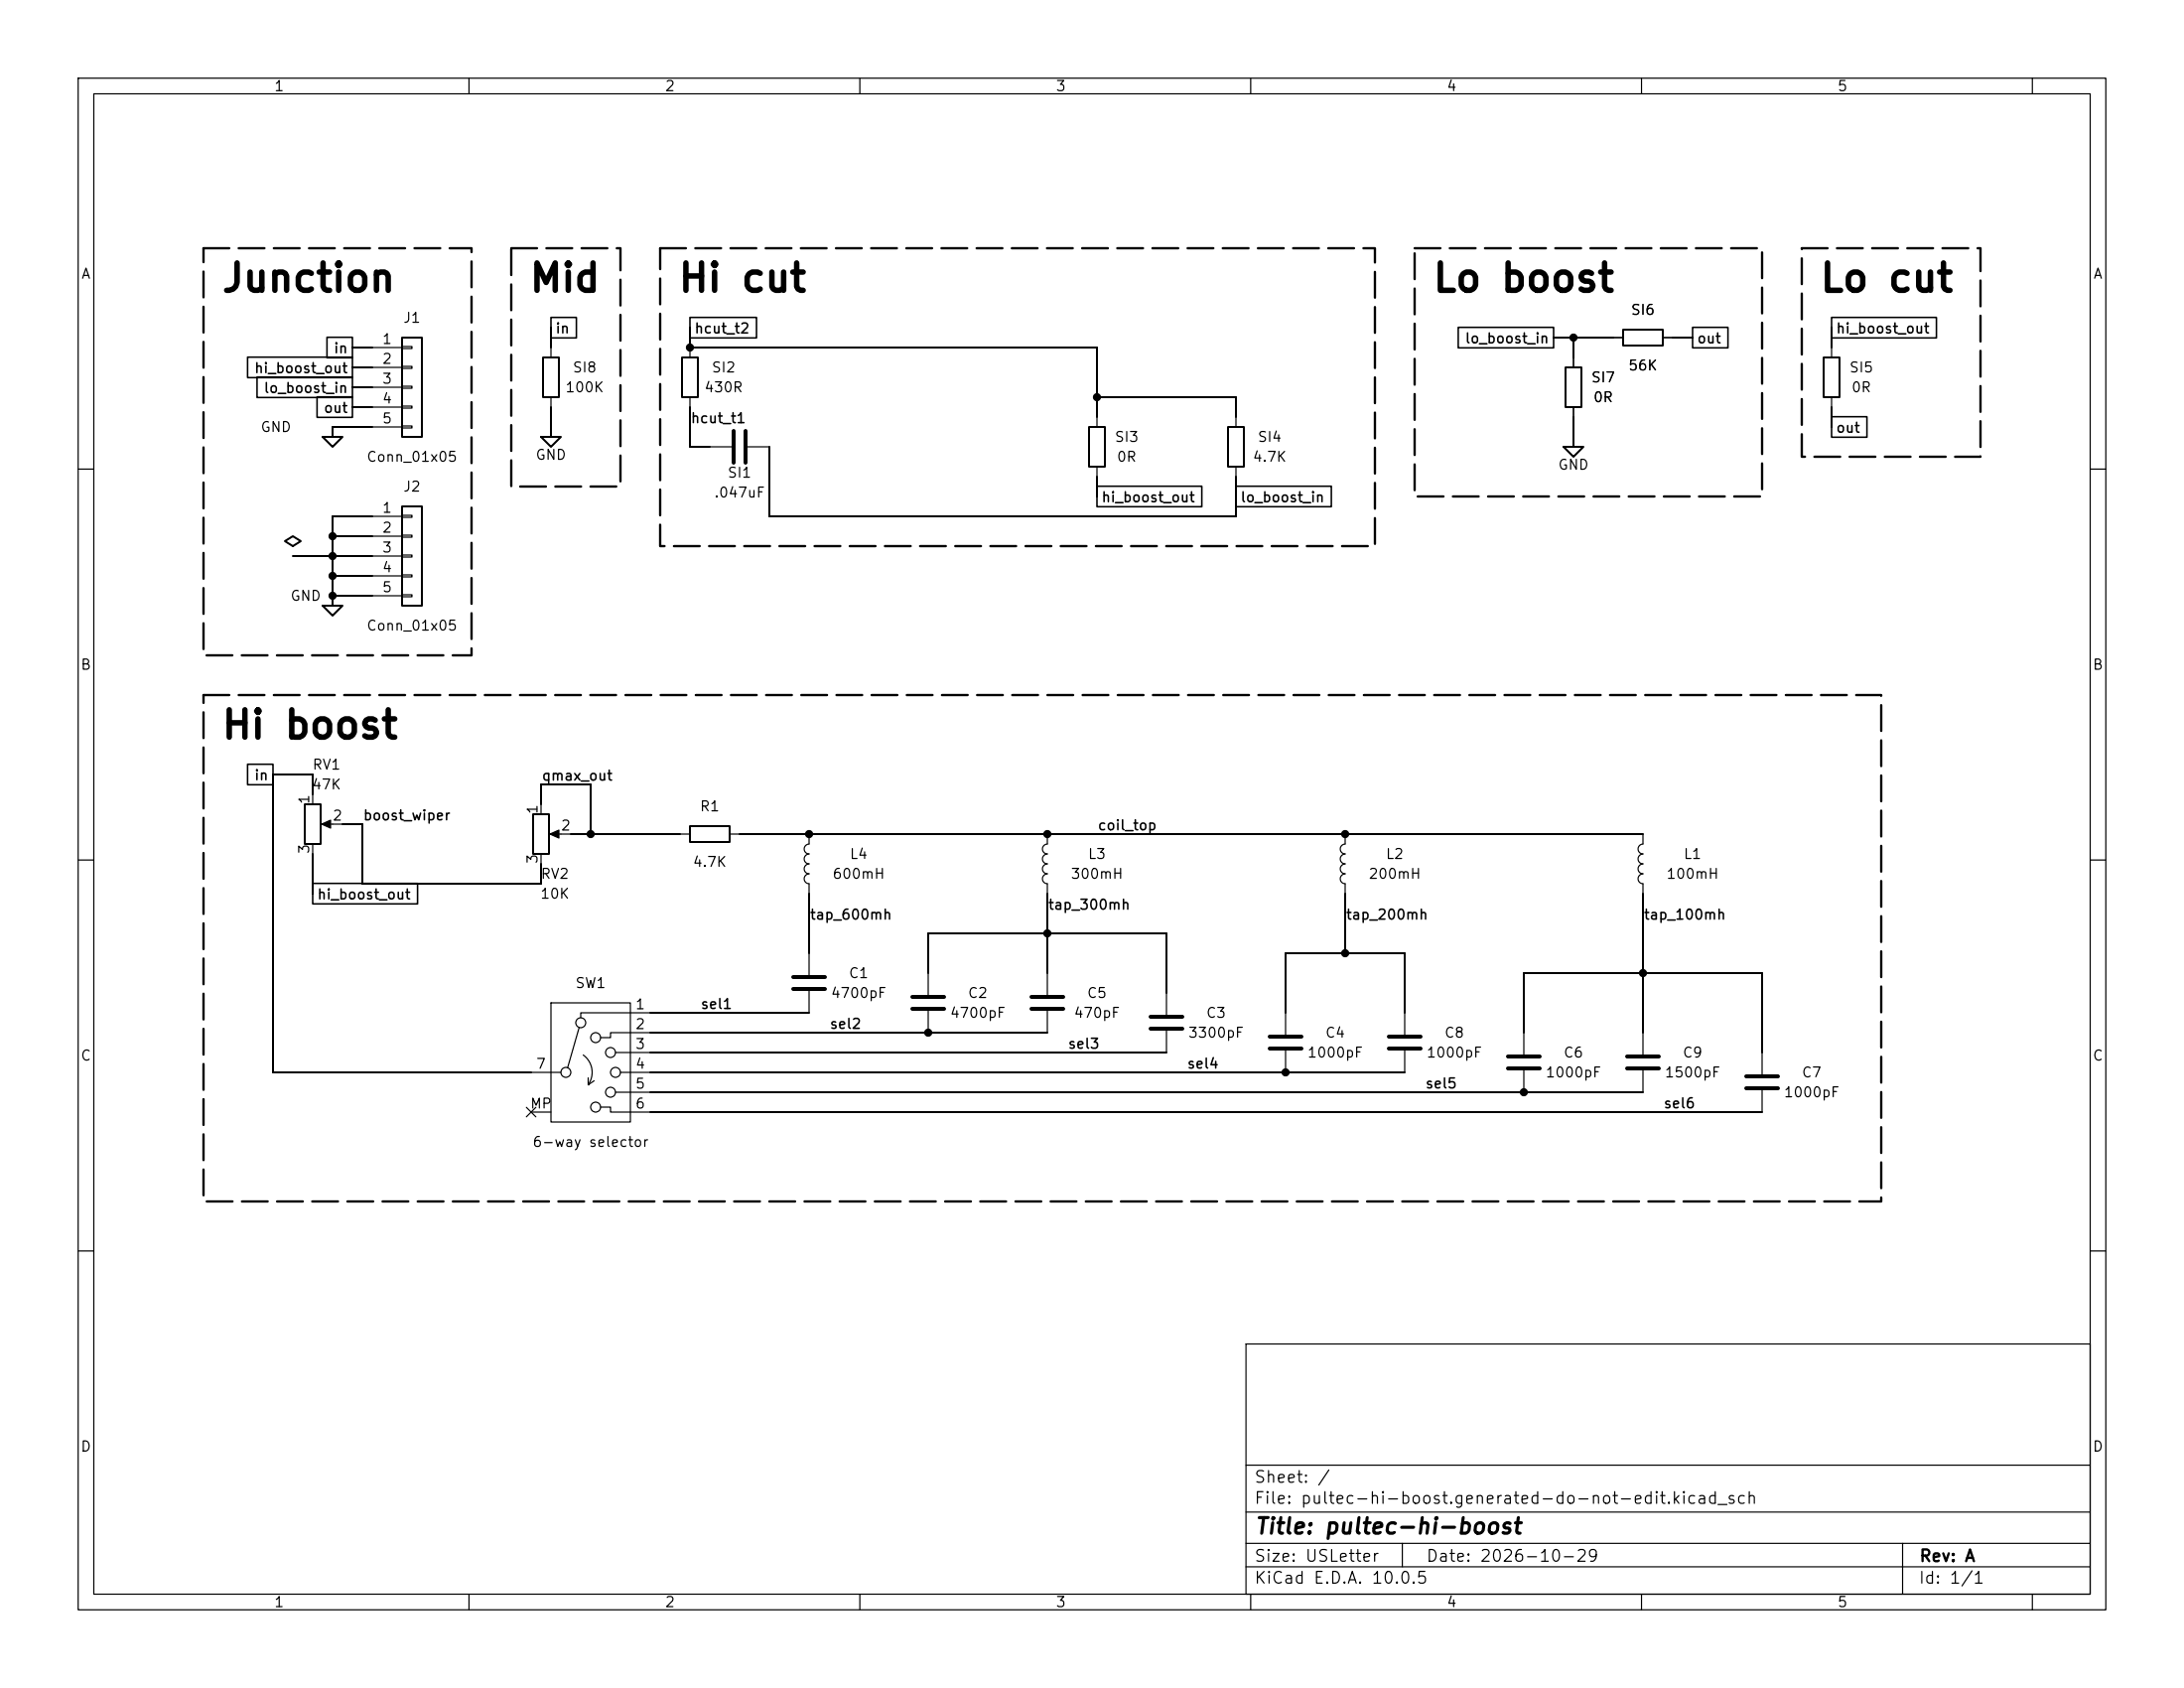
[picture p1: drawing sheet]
<svg xmlns="http://www.w3.org/2000/svg" width="279mm" height="216mm" viewBox="0 0 279 216" stroke-linecap="round" stroke-linejoin="round" font-family="sans-serif">
<g fill="none" stroke="#000" stroke-width=".15">
<path d="M10 10h259.4v195.9h-259.4zM12 12h255.4v191.9h-255.4zM60 10v2M110 10v2M160 10v2M210 10v2M260 10v2M47.6 44.5h3.8M47.6 47h3.8M47.6 49.5h3.8M47.6 52.1h3.8M47.6 54.6h3.8"/>
<path d="M51.4 44.3h1.3v.3h-1.3zM51.4 46.9h1.3v.2h-1.3zM51.4 49.4h1.3v.3h-1.3zM51.4 51.9h1.3v.3h-1.3zM51.4 54.5h1.3v.2h-1.3zM70.5 44.5v1.2M70.5 50.8v1.3M88.3 44.5v1.2M88.3 50.8v1.3M90.8 57.2h2.8M95.6 57.2h2.8M140.3 53.3v1.3"/>
<path d="M140.3 59.7v1.3M158.1 53.3v1.3M158.1 59.7v1.3M201.3 45.7v1.3M201.3 52.1v1.2M206.4 43.2h1.2M212.7 43.2h1.3M234.3 44.5v1.2M234.3 50.8v1.3M10 60h2M47.6 66h3.8M47.6 68.6h3.8"/>
<path d="M47.6 71.1h3.8M47.6 73.7h3.8M47.6 76.2h3.8M51.4 65.9h1.3v.3h-1.3zM51.4 68.5h1.3v.2h-1.3zM51.4 71h1.3v.2h-1.3zM51.4 73.5h1.3v.3h-1.3zM51.4 76.1h1.3v.2h-1.3zM267.4 60h2M10 110h2M40 101.6v1.3M40 108v1.2"/>
<path d="M41.5 105.4h2.3M69.2 102.9v1.2M69.2 109.2v1.3M70.7 106.7h2.3M87 106.7h1.3M93.3 106.7h1.3M103.5 106.7v1.3a.64 .64 0 0 0-.6 .6 .64 .64 0 0 0 .6 .6 .64 .64 0 0 0-.6 .7 .64 .64 0 0 0 .6 .6 .64 .64 0 0 0-.6 .6 .64 .64 0 0 0 .6 .7 .63 .63 0 0 0-.6 .6 .63 .63 0 0 0 .6 .6v1.3M134 106.7v1.3a.64 .64 0 0 0-.6 .6 .64 .64 0 0 0 .6 .6 .64 .64 0 0 0-.6 .7 .64 .64 0 0 0 .6 .6 .64 .64 0 0 0-.6 .6 .64 .64 0 0 0 .6 .7 .63 .63 0 0 0-.6 .6 .63 .63 0 0 0 .6 .6v1.3M172.1 106.7v1.3a.64 .64 0 0 0-.6 .6 .64 .64 0 0 0 .6 .6 .64 .64 0 0 0-.6 .7 .64 .64 0 0 0 .6 .6 .64 .64 0 0 0-.6 .6 .64 .64 0 0 0 .6 .7 .63 .63 0 0 0-.6 .6 .63 .63 0 0 0 .6 .6v1.3M210.2 106.7v1.3a.64 .64 0 0 0-.6 .6 .64 .64 0 0 0 .6 .6 .64 .64 0 0 0-.6 .7 .64 .64 0 0 0 .6 .6 .64 .64 0 0 0-.6 .6 .64 .64 0 0 0 .6 .7 .63 .63 0 0 0-.6 .6 .63 .63 0 0 0 .6 .6v1.3M267.4 110h2M67.9 137.2h3.9"/>
<path d="M70.5 128.3h10.1v15.2h-10.1zM74.1 131.4l-1.5 5.2M74.6 134.9a2.73 2.73 0 0 1 .6 3.8M75.2 138.7h.1M75.2 137.9v.8M76 138.2l-.8 .5M78.7 134.6h4.5M78.7 139.7h4.5M79.4 137.2h3.8M83.2 129.5h-8.9v.7M83.2 132.1h-5.1v.6h-1.3M103.5 121.9v2.8"/>
<path d="M103.5 126.7v2.8M118.7 124.5v2.8M118.7 129.3v2.8M134 124.5v2.8M134 129.3v2.8M149.2 127v2.8M149.2 131.8v2.8M164.5 129.5v2.8M164.5 134.4v2.8M179.7 129.5v2.8M179.7 134.4v2.8M194.9 132.1v2.8"/>
<path d="M194.9 136.9v2.8M210.2 132.1v2.8M210.2 136.9v2.8M225.4 134.6v2.8M225.4 139.4v2.8M67.3 141.6l1.3 1.2M67.9 142.2h2.6M68.6 141.6l-1.3 1.2M76.8 141.6h1.3v.6h5.1M10 160h2M159.4 171.9h108v32h-108zM267.4 160h2"/>
<path d="M159.4 197.4h108M159.4 193.4h108M159.4 187.4h108M179.4 197.4v3M243.4 197.4v6.5M60 203.9v2M110 203.9v2M159.4 200.4h108M160 203.9v2M210 203.9v2M260 203.9v2"/>
<circle cx="72.4" cy="137.2" r=".63"/>
<circle cx="74.3" cy="130.8" r=".63"/>
<circle cx="76.2" cy="132.7" r=".63"/>
<circle cx="78.1" cy="134.6" r=".63"/>
<circle cx="78.1" cy="139.7" r=".63"/>
<circle cx="78.7" cy="137.2" r=".63"/>
<circle cx="76.2" cy="141.6" r=".63"/>
</g>
<g fill="none" stroke="#000" stroke-width=".25">
<path d="M41.3 55.9h2.5l-1.3 1.3zM45.1 47h2.5M45.1 44.5h2.5M45.1 52.1h2.5M45.1 49.5h2.5M47.6 54.6h-5.1v1.3M51.4 43.2h2.6v12.7h-2.6zM69.2 55.9h2.6l-1.3 1.3zM69.5 45.7h2v5.1h-2zM70.5 41.9v2.6M70.5 52.1v3.8M87.2 45.7h2.1v5.1h-2.1z"/>
<path d="M88.3 41.9v2.6h52v8.8M88.3 52.1v5.1h2.5M98.4 57.2v8.8h59.7v-5M139.3 54.6h2.1v5.1h-2.1zM140.3 50.8h17.8v2.5M157.1 54.6h2v5.1h-2zM198.8 43.2h7.6M200 57.2h2.6l-1.3 1.2zM200.3 47h2v5.1h-2zM201.3 43.2v2.5M201.3 53.3v3.9M207.6 42.2h5.1v2h-5.1z"/>
<path d="M214 43.2h2.5M233.3 45.7h2v5.1h-2zM234.3 41.9v2.6M234.3 52.1v2.5M36.4 69.2l1.1-.6 1 .6-1 .7zM37.5 71.1h10.1M41.3 77.5h2.5l-1.3 1.2zM42.5 68.6h5.1M42.5 73.7h5.1M42.5 76.2h5.1M47.6 66h-5.1v11.5M51.4 64.8h2.6v12.7h-2.6z"/>
<path d="M140.3 61v2.5M39 102.9h2v5.1h-2zM40 101.6v-2.5h-5.1v38.1h33M40 109.2v5.1M43.8 105.4h2.6v7.6h22.8v-2.5M68.2 104.1h2v5.1h-2zM69.2 102.9v-2.6h6.4v6.4M73 106.7h14M88.3 105.7h5v2h-5zM94.6 106.7h115.6M103.5 114.3v7.6M134 114.3v10.2"/>
<path d="M172.1 114.3v7.6M210.2 114.3v17.8M83.2 137.2h96.5M83.2 129.5h20.3M83.2 139.7h127M83.2 134.6h66M83.2 132.1h50.8M118.7 124.5v-5.1h30.5v7.6M164.5 129.5v-7.6h15.2v7.6M194.9 132.1v-7.6h30.5v10.1M83.2 142.2h142.2"/>
</g>
<g fill="none" stroke="#000" stroke-width=".51">
<path d="M93.9 55.1v4.1M95.4 55.1v4.1M101.5 125h4M101.5 126.5h4M116.7 127.5h4.1M116.7 129h4.1M132 127.5h4M132 129h4M147.2 130h4.1M147.2 131.6h4.1M162.4 132.6h4.1M162.4 134.1h4.1"/>
<path d="M177.7 132.6h4M177.7 134.1h4M192.9 135.1h4.1M192.9 136.7h4.1M208.2 135.1h4M208.2 136.7h4M223.4 137.7h4.1M223.4 139.2h4.1"/>
</g>
<path d="M41.1 105.4l1.2-.5v1zM70.4 106.7l1.1-.5v1z" fill="#000" stroke="#000" stroke-width=".15"/>
<g fill="none" stroke="#000" stroke-width=".2">
<path d="M31.7 45.7h13.4v2.6h-13.4zM32.9 48.2h12.2v2.6h-12.2zM40.6 50.8h4.5v2.6h-4.5zM41.8 43.1h3.3v2.7h-3.3zM70.5 40.6h3.2v2.6h-3.2zM88.3 40.6h8.5v2.6h-8.5zM186.6 41.9h12.2v2.6h-12.2zM216.5 41.9h4.6v2.6h-4.6zM234.3 40.6h13.4v2.6h-13.4zM234.3 53.3h4.5v2.6h-4.5zM140.3 62.2h13.4v2.6h-13.4zM158.1 62.2h12.2v2.6h-12.2z"/>
<path d="M31.7 97.7h3.2v2.7h-3.2zM40 113h13.4v2.6h-13.4z"/>
</g>
<path d="M26 31.8h34.3v52h-34.3zM65.4 31.8h14v30.4h-14zM84.5 31.8h91.4v38.1h-91.4zM181 31.8h44.4v31.7h-44.4zM230.5 31.8h22.9v26.6h-22.9zM26 88.9h214.7v64.8h-214.7z" fill="none" stroke="#000" stroke-width=".3" stroke-dasharray="3.3 1.2"/>
<g fill="#000" stroke="#000" stroke-width=".13">
<circle cx="88.3" cy="44.5" r=".46"/>
<circle cx="140.3" cy="50.8" r=".46"/>
<circle cx="201.3" cy="43.2" r=".46"/>
<circle cx="42.5" cy="76.2" r=".46"/>
<circle cx="42.5" cy="71.1" r=".46"/>
<circle cx="42.5" cy="73.7" r=".46"/>
<circle cx="42.5" cy="68.6" r=".46"/>
<circle cx="75.6" cy="106.7" r=".46"/>
<circle cx="103.5" cy="106.7" r=".46"/>
<circle cx="134" cy="119.4" r=".46"/>
<circle cx="134" cy="106.7" r=".46"/>
<circle cx="172.1" cy="106.7" r=".46"/>
<circle cx="118.7" cy="132.1" r=".46"/>
<circle cx="164.5" cy="137.2" r=".46"/>
<circle cx="172.1" cy="121.9" r=".46"/>
<circle cx="194.9" cy="139.7" r=".46"/>
<circle cx="210.2" cy="124.5" r=".46"/>
</g>
<g font-size="3.5">
<text x="28.1" y="38.2">Junction</text>
<text x="67.5" y="38.2">Mid</text>
<text x="86.6" y="38.2">Hi cut</text>
<text x="183.1" y="38.2">Lo boost</text>
<text x="232.6" y="38.2">Lo cut</text>
<text x="28.1" y="95.3">Hi boost</text>
</g>
<text font-size="2" x="160.4" y="196.7">Title: pultec-hi-boost</text>
<g font-size="1.5">
<text x="160.4" y="190">Sheet: /</text>
<text x="160.4" y="192.7">File: pultec-hi-boost.generated-do-not-edit.kicad_sch</text>
<text x="160.4" y="202.9">KiCad E.D.A. 10.0.5</text>
<text x="160.4" y="200.1">Size: USLetter</text>
<text x="182.4" y="200.1">Date: 2026-10-29</text>
<text x="245.4" y="202.9">Id: 1/1</text>
<text x="245.4" y="200.1">Rev: A</text>
</g>
<g font-size="1.3">
<text x="35" y="12">1</text>
<text x="85" y="12">2</text>
<text x="135" y="12">3</text>
<text x="185" y="12">4</text>
<text x="235" y="12">5</text>
<text x="10.3" y="36">A</text>
<text x="267.7" y="36">A</text>
<text x="51.5" y="41.6">J1</text>
<text x="208.5" y="40.6">SI6</text>
<text x="42.6" y="45.5">in</text>
<text x="48.8" y="44.3">1</text>
<text x="48.8" y="46.9">2</text>
<text x="71" y="43">in</text>
<text x="73.2" y="48">SI8</text>
<text x="88.7" y="43">hcut_t2</text>
<text x="90.9" y="48">SI2</text>
<text x="187.3" y="44.2">lo_boost_in</text>
<text x="208.2" y="47.7">56K</text>
<text x="217" y="44.2">out</text>
<text x="234.8" y="43">hi_boost_out</text>
<text x="236.5" y="48">SI5</text>
<text x="32.4" y="48">hi_boost_out</text>
<text x="33.6" y="50.6">lo_boost_in</text>
<text x="41.3" y="53.1">out</text>
<text x="48.8" y="49.4">3</text>
<text x="48.8" y="51.9">4</text>
<text x="72.2" y="50.5">100K</text>
<text x="90" y="50.5">430R</text>
<text x="203.5" y="49.2">SI7</text>
<text x="203.7" y="51.8">0R</text>
<text x="236.8" y="50.5">0R</text>
<text x="33.2" y="55.6">GND</text>
<text x="46.8" y="59.4">Conn_01x05</text>
<text x="48.8" y="54.5">5</text>
<text x="68.4" y="59.1">GND</text>
<text x="88.3" y="54.4">hcut_t1</text>
<text x="142.5" y="56.8">SI3</text>
<text x="142.8" y="59.4">0R</text>
<text x="160.2" y="59.4">4.7K</text>
<text x="160.8" y="56.8">SI4</text>
<text x="234.8" y="55.7">out</text>
<text x="48.8" y="65.9">1</text>
<text x="51.5" y="63.2">J2</text>
<text x="91.3" y="64">.047uF</text>
<text x="93" y="61.4">SI1</text>
<text x="140.8" y="64.6">hi_boost_out</text>
<text x="158.6" y="64.6">lo_boost_in</text>
<text x="199.2" y="60.4">GND</text>
<text x="48.8" y="68.4">2</text>
<text x="48.8" y="71">3</text>
<text x="37.1" y="77.2">GND</text>
<text x="48.8" y="73.5">4</text>
<text x="48.8" y="76.1">5</text>
<text x="46.8" y="81">Conn_01x05</text>
<text x="10.2" y="86">B</text>
<text x="267.6" y="86">B</text>
<text x="32.4" y="100.1">in</text>
<text x="39.8" y="101.3">47K</text>
<text x="39.9" y="98.8">RV1</text>
<text x="69.2" y="100.2">qmax_out</text>
<text x="39.9" y="103" transform="rotate(-90 39.9 103)">1</text>
<text x="42.4" y="105.3">2</text>
<text x="46.4" y="105.2">boost_wiper</text>
<text x="69.1" y="104.2" transform="rotate(-90 69.1 104.2)">1</text>
<text x="71.7" y="106.5">2</text>
<text x="89.4" y="104.1">R1</text>
<text x="140.3" y="106.5">coil_top</text>
<text x="39.9" y="109.3" transform="rotate(-90 39.9 109.3)">3</text>
<text x="69.1" y="110.6" transform="rotate(-90 69.1 110.6)">3</text>
<text x="69.1" y="112.7">RV2</text>
<text x="88.5" y="111.2">4.7K</text>
<text x="106.4" y="112.7">600mH</text>
<text x="108.6" y="110.2">L4</text>
<text x="136.9" y="112.7">300mH</text>
<text x="139.1" y="110.2">L3</text>
<text x="175" y="112.7">200mH</text>
<text x="177.2" y="110.2">L2</text>
<text x="213.1" y="112.7">100mH</text>
<text x="215.3" y="110.2">L1</text>
<text x="40.5" y="115.4">hi_boost_out</text>
<text x="69" y="115.3">10K</text>
<text x="103.5" y="117.9">tap_600mh</text>
<text x="134" y="116.7">tap_300mh</text>
<text x="172.1" y="117.9">tap_200mh</text>
<text x="210.2" y="117.9">tap_100mh</text>
<text x="108.5" y="125.4">C1</text>
<text x="73.5" y="126.7">SW1</text>
<text x="81.2" y="129.4">1</text>
<text x="81.2" y="131.9">2</text>
<text x="89.5" y="129.4">sel1</text>
<text x="106" y="131.9">sel2</text>
<text x="106.2" y="128">4700pF</text>
<text x="121.4" y="130.5">4700pF</text>
<text x="123.7" y="128">C2</text>
<text x="137.3" y="130.5">470pF</text>
<text x="139" y="128">C5</text>
<text x="154.2" y="130.5">C3</text>
<text x="10.2" y="136">C</text>
<text x="68.5" y="137">7</text>
<text x="81.2" y="134.5">3</text>
<text x="81.2" y="137">4</text>
<text x="136.5" y="134.4">sel3</text>
<text x="151.8" y="137">sel4</text>
<text x="151.9" y="133">3300pF</text>
<text x="167.2" y="135.6">1000pF</text>
<text x="169.4" y="133">C4</text>
<text x="182.4" y="135.6">1000pF</text>
<text x="184.7" y="133">C8</text>
<text x="199.9" y="135.6">C6</text>
<text x="215.2" y="135.6">C9</text>
<text x="267.6" y="136">C</text>
<text x="67.7" y="142.1">MP</text>
<text x="81.2" y="139.6">5</text>
<text x="81.2" y="142.1">6</text>
<text x="182.2" y="139.5">sel5</text>
<text x="197.6" y="138.1">1000pF</text>
<text x="212.7" y="142.1">sel6</text>
<text x="212.9" y="138.1">1500pF</text>
<text x="228.1" y="140.7">1000pF</text>
<text x="230.4" y="138.1">C7</text>
<text x="68" y="147">6-way selector</text>
<text x="10.2" y="186">D</text>
<text x="267.6" y="186">D</text>
<text x="35" y="205.9">1</text>
<text x="85" y="205.9">2</text>
<text x="135" y="205.9">3</text>
<text x="185" y="205.9">4</text>
<text x="235" y="205.9">5</text>
</g>
</svg>
